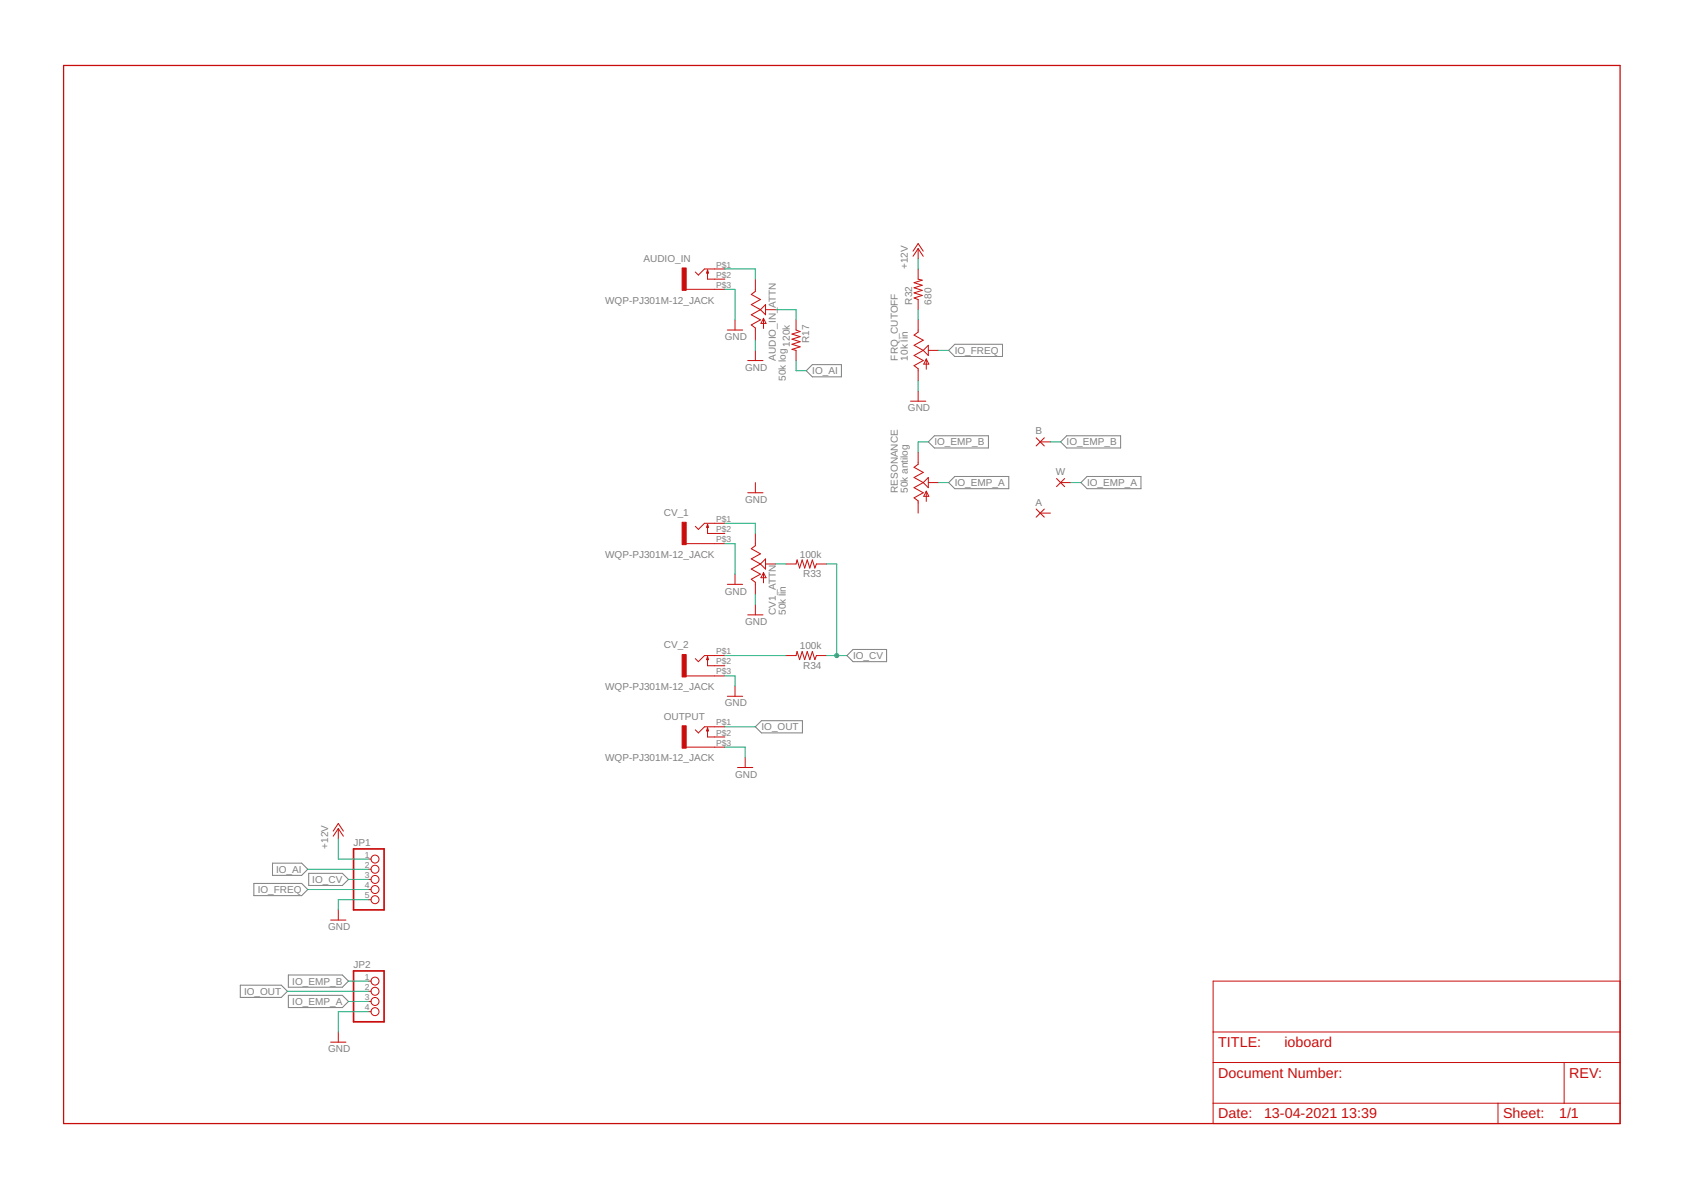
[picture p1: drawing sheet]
<svg xmlns="http://www.w3.org/2000/svg" width="420mm" height="297mm" viewBox="0 0 420 297" stroke-linecap="round" stroke-linejoin="round" font-family="sans-serif">
<g fill="none" stroke="#808080" stroke-width=".25">
<path d="M201.3 92.5l1.5-1.5h7.3v3.1h-7.3zM236.8 87.5l1.6-1.6h11.9v3.1h-11.9zM231.8 110.3l1.5-1.5h13.5v3h-13.5zM264.8 110.3l1.5-1.5h13.5v3h-13.5zM236.8 120.5l1.6-1.6h13.4v3.1h-13.4zM269.9 120.5l1.5-1.6h13.4v3.1h-13.4zM190.1 179.9h10.2v3h-10.2l-1.5-1.5zM213 162.1h8.3v3.1h-8.3l-1.6-1.6zM68 215.5h7.3l1.5 1.5-1.5 1.5h-7.3zM77.1 218h8.4l1.5 1.5-1.5 1.5h-8.4zM63.4 220.5h11.9l1.5 1.5-1.5 1.6h-11.9zM60 245.9h10.2l1.6 1.5-1.6 1.6h-10.2z"/>
<path d="M72 243.4h13.5l1.5 1.5-1.5 1.5h-13.5zM72 248.5h13.5l1.5 1.5-1.5 1.5h-13.5z"/>
</g>
<g fill="none" stroke="#c90d0c" stroke-width=".25">
<path d="M171.3 72.2h9.7M176.6 67.4v2.3h4.4M176.6 67.4l.3 .8h-.5zM181 67.1h-5.1l-1.6 1.6-.7-.8M183.5 79.8v2.6M188.6 69.7v3l-1 .8 2.2 1.3-2.2 1.2 2.2 1.3M189.8 77.3l-2.2 1.3 2.2 1.2-2.2 1.3 1 .8v3M189.8 77.3l1.3-1.3v2.6zM190.6 79.5v2.5M190.6 79.5l.6 1.2h-1.2zM191.1 77.3h2.6M198.7 79.8v2.6l1 .4-2 .6 2 .6-2 .7 2 .6-2 .6 2 .7-2 .6 1 .3v2.5"/>
<path d="M227.9 62.7l1.3-1.9 1.3 1.9M229.2 62.1v2.5M229.2 67.1v2.6l1 .2-2 .7 2 .6-2 .6 2 .7-2 .6 2 .6-2 .7 1 .4v2.5M229.2 79.8v3.1l-1 .8 2.3 1.2-2.3 1.3 2.3 1.3M229.2 62.1l1.3 1.9M229.2 62.1l-1.3 1.9M181.6 82.4h3.8M186.7 90h3.8M188.6 87.5v2.5M229.2 97.6v2.5M230.5 87.5l-2.3 1.2 2.3 1.3-2.3 1.3 1 .7v3.1M231.2 89.6v2.6"/>
<path d="M231.2 89.6l.7 1.3h-1.3zM231.8 86.2v2.5l-1.3-1.2zM231.8 87.5h2.5M227.3 100.1h3.8M229.2 112.8v3.1l-1 .7 2.3 1.3-2.3 1.3 2.3 1.3M258.7 109.3l2 2M259.7 110.3h2.5M260.7 109.3l-2 2M263.8 119.4l2 2.1M265.8 119.4l-2 2.1M171.3 135.7h9.7M176.6 130.9v2.3h4.4"/>
<path d="M176.6 130.9l.3 .7h-.5zM181 130.6h-5.1l-1.6 1.5-.7-.7M186.7 123h3.8M188.6 120.5v2.5M188.6 133.2v3l-1 .8 2.2 1.2-2.2 1.3 2.2 1.3M191.1 139.5v2.5l-1.3-1.2zM230.5 120.5l-2.3 1.2 2.3 1.3-2.3 1.3 1 .7v3.1M230.5 120.5l1.3-1.3v2.5zM231.2 122.6v2.6M231.2 122.6l.7 1.3h-1.3zM231.8 120.5h2.5M258.7 127.1l2 2"/>
<path d="M259.7 128.1h2.5M260.7 127.1l-2 2M264.8 120.5h2.5M181.6 145.9h3.8M183.5 143.3v2.6M186.7 153.5h3.8M188.6 150.9v2.6M189.8 140.8l-2.2 1.2 2.2 1.3-2.2 1.3 1 .8v3M190.6 142.9v2.6M190.6 142.9l.6 1.3h-1.2zM191.1 140.8h2.6M196.2 140.8h2.5l.3-1 .6 2 .7-2 .6 2 .6-2 .7 2 .6-2 .6 2 .4-1h2.6"/>
<path d="M171.3 168.7h9.7M176.6 163.9v2.3h4.4M176.6 163.9l.3 .8h-.5zM181 163.6h-5.1l-1.6 1.6-.7-.8M181.6 173.8h3.8M183.5 171.3v2.5M196.2 163.6h2.5l.3-1 .6 2.1 .7-2.1 .6 2.1 .6-2.1 .7 2.1 .6-2.1 .6 2.1 .4-1.1h2.6M171.3 186.5h9.7M176.6 181.7v2.3h4.4M176.6 181.7l.3 .7h-.5zM181 181.4h-5.1l-1.6 1.5-.7-.7M184.1 191.6h3.8"/>
<path d="M186 189v2.6M83.2 207.5l1.3-2 1.2 2M84.5 206.8v2.6M84.5 206.8l1.2 1.9M84.5 206.8l-1.3 1.9M92.1 214.4h.5M92.1 217h.5M92.1 219.5h.5M82.5 229.7h3.9M84.5 227.1v2.6M92.1 222h.5M92.1 224.6h.5"/>
<path d="M84.5 257.6v2.5M92.1 244.9h.5M92.1 247.4h.5M92.1 250h.5M92.1 252.5h.5M302.9 244.9h101.6v35.6h-101.6zM302.9 257.6h101.6M82.5 260.1h3.9M302.9 265.2h101.6M302.9 275.4h101.6M374 275.4v5.1M390.5 265.2v10.2"/>
<circle cx="93.6" cy="217" r=".99"/>
<circle cx="93.6" cy="219.5" r=".99"/>
<circle cx="93.6" cy="214.4" r=".99"/>
<circle cx="93.6" cy="222" r=".99"/>
<circle cx="93.6" cy="224.6" r=".99"/>
<circle cx="93.6" cy="252.5" r=".99"/>
<circle cx="93.6" cy="247.4" r=".99"/>
<circle cx="93.6" cy="250" r=".99"/>
<circle cx="93.6" cy="244.9" r=".99"/>
</g>
<path d="M15.9 16.3h388.6v264.2h-388.6z" fill="none" stroke="#c90d0c" stroke-width=".32"/>
<path d="M88.3 211.9h7.6v15.2h-7.6zM88.3 242.4h7.6v12.7h-7.6z" fill="none" stroke="#c90d0c" stroke-width=".42"/>
<g fill="#c90d0c" stroke="#c90d0c" stroke-width=".25">
<path d="M170.3 66.9h1v5.6h-1z"/>
<path d="M170.3 130.4h1v5.6h-1z"/>
<path d="M170.3 163.4h1v5.6h-1z"/>
<path d="M170.3 181.2h1v5.6h-1z"/>
</g>
<g fill="none" stroke="#0dab76" stroke-width=".25">
<path d="M181 72.2h2.5v7.6M181 67.1h7.6v2.6M193.7 77.3h5v2.5M229.2 64.6v2.5M229.2 77.3v2.5M188.6 84.9v2.6M198.7 90v2.5h2.6M229.2 95.1v2.5M234.3 87.5h2.5M231.8 110.3h-2.6v2.5M262.2 110.3h2.6M181 135.7h2.5v7.6"/>
<path d="M181 130.6h7.6v2.6M234.3 120.5h2.5M267.3 120.5h2.6M188.6 148.4v2.5M193.7 140.8h2.5M206.4 140.8h2.5v22.8M181 168.7h2.5v2.6M181 163.6h15.2M206.4 163.6h5M181 186.5h5v2.5M181 181.4h7.6M76.8 217h15.3"/>
<path d="M84.5 209.4v5h7.6M87 219.5h5.1M76.8 222h15.3M92.1 224.6h-7.6v2.5M71.8 247.4h20.3M87 244.9h5.1M87 250h5.1M92.1 252.5h-7.6v5.1"/>
</g>
<circle cx="208.9" cy="163.6" r=".51" fill="#0dab76" stroke="#0dab76" stroke-width=".25"/>
<g font-size="3.6" fill="#c90d0c">
<text x="304.1" y="261.4">TITLE:</text>
<text x="320.6" y="261.4">ioboard</text>
<text x="304.1" y="269">Document Number:</text>
<text x="391.8" y="269">REV:</text>
<text x="304.1" y="279.2">Date:</text>
<text x="315.6" y="279.2">13-04-2021</text>
<text x="334.9" y="279.2">13:39</text>
<text x="375.2" y="279.2">Sheet:</text>
<text x="389.2" y="279.2">1/1</text>
</g>
<g font-size="2.5" fill="#808080">
<text x="160.6" y="65.4">AUDIO_IN</text>
<text x="226.7" y="67.1" transform="rotate(-90 226.7 67.1)">+12V</text>
<text x="151.1" y="75.8">WQP-PJ301M-12_JACK</text>
<text x="193.7" y="76.8" transform="rotate(-90 193.7 76.8)">ATTN</text>
<text x="227.7" y="76" transform="rotate(-90 227.7 76)">R32</text>
<text x="232.5" y="76" transform="rotate(-90 232.5 76)">680</text>
<text x="181" y="84.9">GND</text>
<text x="193.7" y="90" transform="rotate(-90 193.7 90)">AUDIO_IN_</text>
<text x="197.2" y="86.5" transform="rotate(-90 197.2 86.5)">120k</text>
<text x="202" y="85.7" transform="rotate(-90 202 85.7)">R17</text>
<text x="224.1" y="90" transform="rotate(-90 224.1 90)">FRQ_CUTOFF</text>
<text x="226.7" y="90" transform="rotate(-90 226.7 90)">10k lin</text>
<text x="238.4" y="88.3">IO_FREQ</text>
<text x="186" y="92.5">GND</text>
<text x="196.2" y="95.1" transform="rotate(-90 196.2 95.1)">50k log</text>
<text x="202.8" y="93.4">IO_AI</text>
<text x="226.7" y="102.7">GND</text>
<text x="233.3" y="111.2">IO_EMP_B</text>
<text x="258.5" y="108.5">B</text>
<text x="266.3" y="111.2">IO_EMP_B</text>
<text x="263.6" y="118.6">W</text>
<text x="186" y="125.5">GND</text>
<text x="224.1" y="123" transform="rotate(-90 224.1 123)">RESONANCE</text>
<text x="226.7" y="123" transform="rotate(-90 226.7 123)">50k antilog</text>
<text x="238.4" y="121.4">IO_EMP_A</text>
<text x="271.4" y="121.4">IO_EMP_A</text>
<text x="165.7" y="128.8">CV_1</text>
<text x="258.5" y="126.2">A</text>
<text x="151.1" y="139.3">WQP-PJ301M-12_JACK</text>
<text x="199.7" y="139.3">100k</text>
<text x="181" y="148.4">GND</text>
<text x="200.5" y="144.1">R33</text>
<text x="193.7" y="153.5" transform="rotate(-90 193.7 153.5)">CV1_ATTN</text>
<text x="196.2" y="153.5" transform="rotate(-90 196.2 153.5)">50k lin</text>
<text x="165.7" y="161.9">CV_2</text>
<text x="186" y="156">GND</text>
<text x="199.7" y="162.1">100k</text>
<text x="200.5" y="166.9">R34</text>
<text x="213" y="164.5">IO_CV</text>
<text x="151.1" y="172.3">WQP-PJ301M-12_JACK</text>
<text x="165.7" y="179.6">OUTPUT</text>
<text x="181" y="176.3">GND</text>
<text x="190.1" y="182.3">IO_OUT</text>
<text x="151.1" y="190.1">WQP-PJ301M-12_JACK</text>
<text x="183.5" y="194.1">GND</text>
<text x="81.9" y="211.9" transform="rotate(-90 81.9 211.9)">+12V</text>
<text x="88.3" y="211.3">JP1</text>
<text x="68.9" y="217.9">IO_AI</text>
<text x="78" y="220.4">IO_CV</text>
<text x="64.3" y="222.9">IO_FREQ</text>
<text x="81.9" y="232.2">GND</text>
<text x="73" y="245.8">IO_EMP_B</text>
<text x="88.3" y="241.7">JP2</text>
<text x="60.9" y="248.3">IO_OUT</text>
<text x="73" y="250.9">IO_EMP_A</text>
<text x="81.9" y="262.7">GND</text>
</g>
<g font-size="2.1" fill="#808080">
<text x="178.8" y="71.9">P$3</text>
<text x="178.8" y="66.8">P$1</text>
<text x="178.8" y="69.3">P$2</text>
<text x="178.8" y="130.3">P$1</text>
<text x="178.8" y="135.3">P$3</text>
<text x="178.8" y="132.8">P$2</text>
<text x="178.8" y="163.3">P$1</text>
<text x="178.8" y="165.8">P$2</text>
<text x="178.8" y="168.4">P$3</text>
<text x="178.8" y="181.1">P$1</text>
<text x="178.8" y="183.6">P$2</text>
<text x="178.8" y="186.1">P$3</text>
<text x="91.1" y="214.1">1</text>
<text x="91.1" y="216.6">2</text>
<text x="91.1" y="219.2">3</text>
<text x="91.1" y="221.7">4</text>
<text x="91.1" y="224.2">5</text>
<text x="91.1" y="244.5">1</text>
<text x="91.1" y="247.1">2</text>
<text x="91.1" y="249.6">3</text>
<text x="91.1" y="252.2">4</text>
</g>
</svg>
